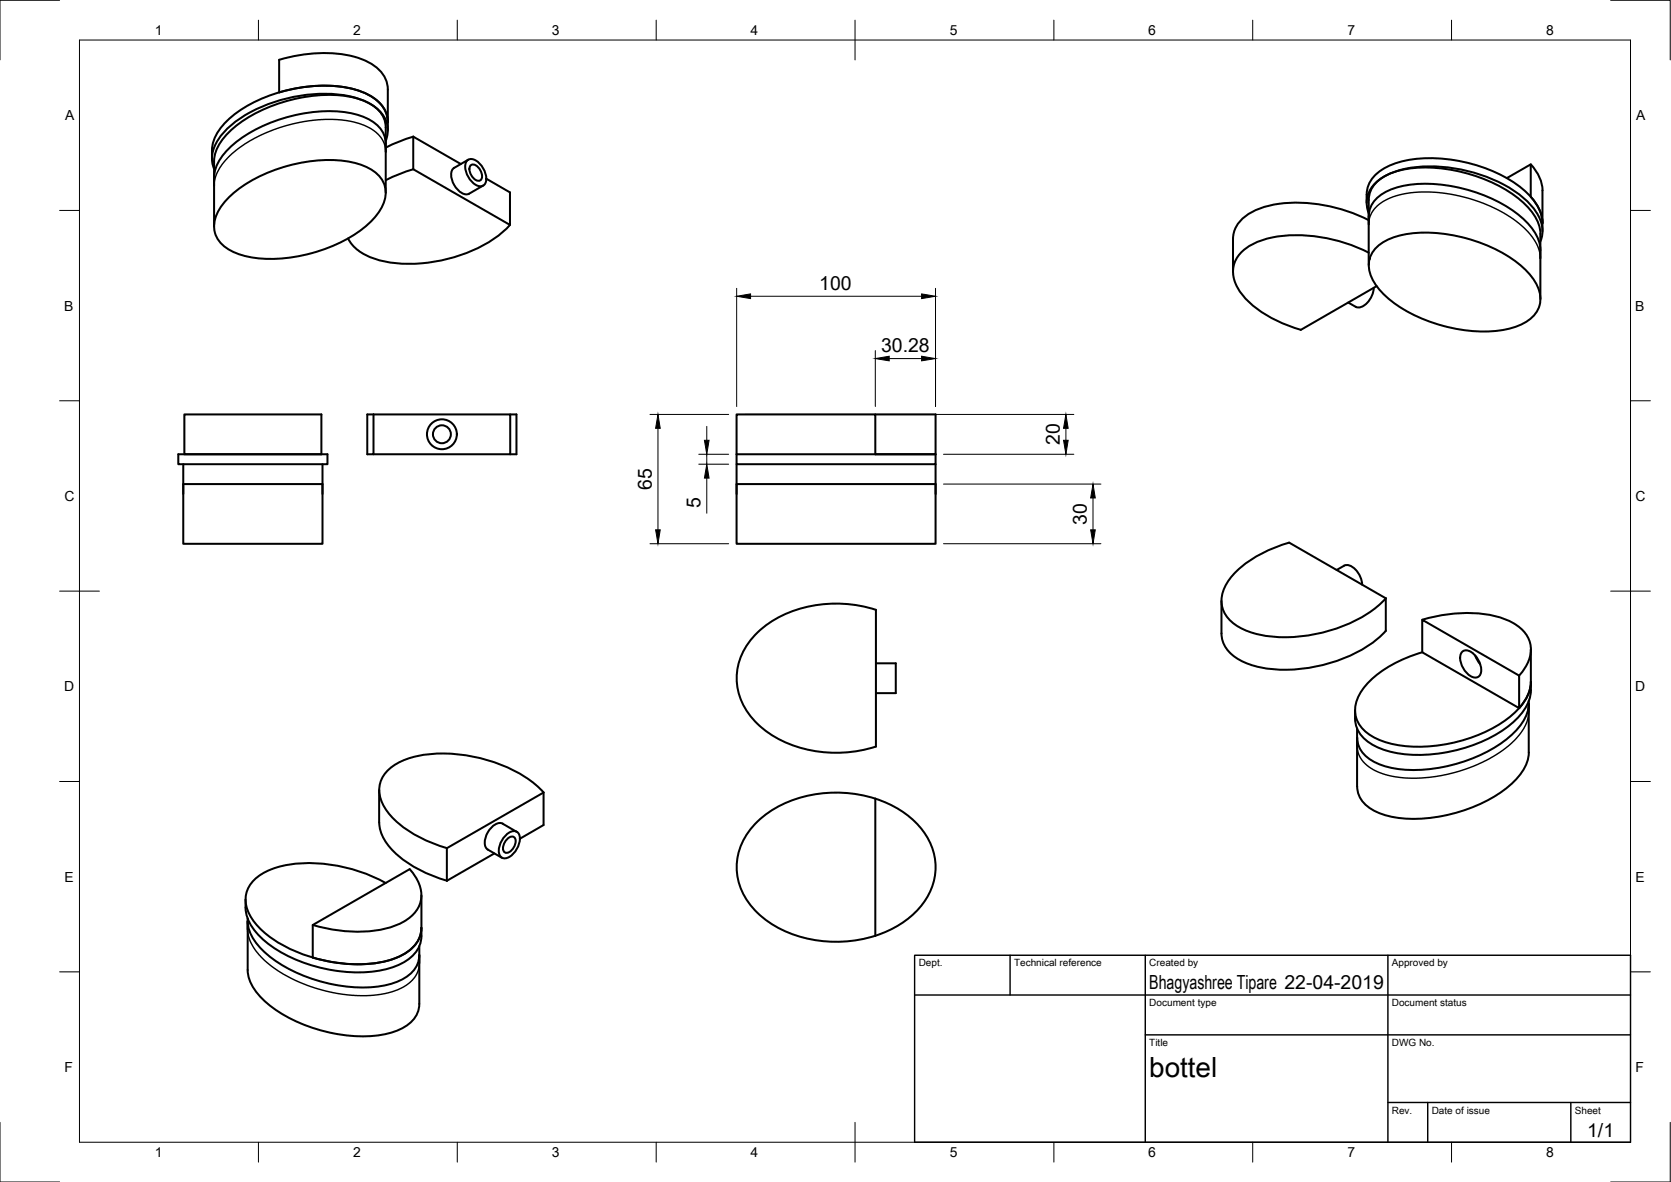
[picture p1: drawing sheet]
<svg xmlns="http://www.w3.org/2000/svg" width="420mm" height="297mm" viewBox="0 0 420 297" stroke-linecap="round" stroke-linejoin="round" font-family="sans-serif">
<!-- layer: Visible -->
<g fill="none" stroke="#000" stroke-width=".51">
<path d="M53.3 37.8v2.1M97 36.1a7.6 7.6 0 0 0-5.7-6.8 31.8 31.8 0 0 0-20 .4 31.2 31.2 0 0 0-15.2 9.2 9.7 9.7 0 0 0-2.3 5.7M97 32a7.6 7.6 0 0 0-5.7-6.7 31.8 31.8 0 0 0-20 .3 31.2 31.2 0 0 0-15.2 9.2 9.7 9.7 0 0 0-2.3 5.7v16.4M97 32v16.4M97 35.4a7.3 7.3 0 0 0-3.7-9.2 26.6 26.6 0 0 0-16.3-2.4 36.8 36.8 0 0 0-19.4 8.1 10.8 10.8 0 0 0-4.3 8.5l.5 2M97.5 32.7v-10.2a7.8 7.8 0 0 0-4.9-6.9 30.2 30.2 0 0 0-19.6-1.3l-2.8 .7v8.2a35.2 35.2 0 0 1 20.2-.4 10.2 10.2 0 0 1 6.9 6.1l.2 1.8a8.3 8.3 0 0 0-5.8-7.3 32 32 0 0 0-20.5-.5 30.2 30.2 0 0 0-15.5 9 9.9 9.9 0 0 0-2.4 5.9M103.9 34.3l-3.2 1.1-3.7 1.7M57.6 49.5a38.4 38.4 0 0 1 26.6-9.3 16.5 16.5 0 0 1 10.9 3.8 6.6 6.6 0 0 1 .7 8.4 26 26 0 0 1-13.4 9.9 35 35 0 0 1-22.2 1.6 8.9 8.9 0 0 1-6.2-5.4 8.5 8.5 0 0 1 2.6-7.9zM103.9 42.5l-3.2 1.1-3.7 1.7M115.9 41.2l-12-6.9v8.2l24.3 14v-8.1l-5.9-3.5M117.6 40.3a2.38 2.38 0 0 1 3.1 .9 4.9 4.9 0 0 1 1.3 4.9 1.82 1.82 0 0 1-2.9 0 5.2 5.2 0 0 1-1.9-5.4zM117.7 40.1l-3.5 2.1a2.87 2.87 0 0 0-.4 3.5 4.5 4.5 0 0 0 3.7 3.1l.5-.1"/>
<path d="M118.2 41.7a1.41 1.41 0 0 1 2.2 .6l.3 .4a1.99 1.99 0 0 1 .1 2.6 2.52 2.52 0 0 1-2.7-2.3zM121.5 46.6l-3.6 2.1M128.2 56.5a34 34 0 0 1-20.6 9.5 27.6 27.6 0 0 1-16-2.1 9.4 9.4 0 0 1-4.1-4M343.6 48.9v2.1M344.1 55.3a38.5 38.5 0 0 0-25.6-3.5 11.7 11.7 0 0 0-7.8 5.4l-.6 1.9-.1 1v8.2M344.2 53.7a7.3 7.3 0 0 1 3.7-9.3 26.6 26.6 0 0 1 16.2-2.3 36.8 36.8 0 0 1 19.5 8.1 10.8 10.8 0 0 1 4.2 8.4l-.5 2M344.2 54.4a7.6 7.6 0 0 1 5.6-6.8 31.8 31.8 0 0 1 20.1 .3 31.2 31.2 0 0 1 15.1 9.2 9.7 9.7 0 0 1 2.3 5.8M378.9 44.8l6-3.5v8.2a10.3 10.3 0 0 1 3 6.5 12.5 12.5 0 0 0-5.8-9.1 38.3 38.3 0 0 0-29.7-6.3 11.3 11.3 0 0 0-8.4 6l-.4 2.3M384.9 41.3a10.3 10.3 0 0 1 3 6.6l-.1 10.2M387.3 58.8v16.3M387.3 58.8a12.5 12.5 0 0 0-5.6-9 38.9 38.9 0 0 0-29-7.2 10.4 10.4 0 0 0-8.1 5.5l-.4 2.2-.1 16.3M339 76l1.9 1.1"/>
<path d="M344.1 63.5a38.3 38.3 0 0 0-25.8-3.4 10.8 10.8 0 0 0-7.9 6 8.6 8.6 0 0 0 2.2 8.3 29.6 29.6 0 0 0 14.5 8.5M345.4 72.3a5.4 5.4 0 0 1-3.6 5l-.9-.2M346.1 62.2a16.5 16.5 0 0 1 10.9-3.7 39.5 39.5 0 0 1 25.4 8.2 11.4 11.4 0 0 1 4.9 8.9 7.3 7.3 0 0 1-5 6.1 29.4 29.4 0 0 1-17.5 .7 34.3 34.3 0 0 1-17.9-9.5 8.9 8.9 0 0 1-2.5-7.8l.4-1.1zM346.1 71.9l-19.1 11M44.8 114.2h37.5v2.5h-37.5zM46.1 116.7v7.4M46.4 104.1h34.4v10.1h-34.4zM81.1 116.7v7.4M92.4 104.1h1.5v10.1h-1.5zM93.9 104.1h34.4v10.1h-34.4M128.3 104.1h1.6v10.1h-1.6M185.2 114.2h50v2.5h-50z"/>
<path d="M185.2 116.7v7.4M220.1 104.1h15.1v10.1h-15.1v-10.1h-34.9v10.1M235.2 116.7v7.4M46.1 121.7h35v15h-35zM185.2 121.7h50v15h-50zM190.5 158.9a30.1 30.1 0 0 1 26.2-6.6l3.5 1v34.3a31.2 31.2 0 0 1-28.5-4.6 15.6 15.6 0 0 1-5.6-17.5 17.3 17.3 0 0 1 4.4-6.6zM307.1 151v8.2a8 8 0 0 0 5.2 7 29.9 29.9 0 0 0 18.6 1.3 32.8 32.8 0 0 0 17.6-9M338 142.2a3.2 3.2 0 0 1 3.6 1.9l.7 1.7 .2 1.1M338 142.2l-1.9 1M348.5 150.3a33.4 33.4 0 0 1-19.6 9.4 28.8 28.8 0 0 1-16.8-1.8 7.7 7.7 0 0 1-4.9-8.2 14 14 0 0 1 6-8.1l2.7-1.8 3-1.5 5.3-1.9 24.2 14v8.1M357.6 155.8l24.4 14v8.2l-24.4-14.1zM357.6 155.7a34.7 34.7 0 0 1 20.6-.2 9.4 9.4 0 0 1 6.6 6.4 9 9 0 0 1-2.8 7.9"/>
<path d="M220.2 166.7h5v7.5h-5M357.6 163.9a28.1 28.1 0 0 0-15.1 9.5 7.4 7.4 0 0 0 2.1 11.4 25.7 25.7 0 0 0 16 2.6 36.2 36.2 0 0 0 20.3-8.3 11.4 11.4 0 0 0 4-7.7 10 10 0 0 1-2.9 6.5M367.7 163.7a2.38 2.38 0 0 1 3.1 .9 4.9 4.9 0 0 1 1.4 5 1.82 1.82 0 0 1-2.9 0 5.2 5.2 0 0 1-1.9-5.5zM370.9 164.7l1.3 2.2M384.4 176.2v12.9a12.5 12.5 0 0 1-5.6 9 38.9 38.9 0 0 1-29 7.1 10.4 10.4 0 0 1-8.2-5.5l-.3-2.1M384.4 176.8a12.5 12.5 0 0 1-5.6 9 38.9 38.9 0 0 1-29 7.1 10.4 10.4 0 0 1-8.2-5.4l-.3-2.2M384.9 163.2v10.2M384.9 173.4a12.5 12.5 0 0 1-5.8 9.2 38.3 38.3 0 0 1-29.7 6.3 11.3 11.3 0 0 1-8.3-6.1l-.3-1.1-.1-3.2M95.3 198.5l.1 8.2a11.7 11.7 0 0 0 4.7 8.3 33.3 33.3 0 0 0 12.3 6.3M136.7 199.2a33.4 33.4 0 0 0-19.6-9.4 28.8 28.8 0 0 0-16.7 1.8 7.7 7.7 0 0 0-4.9 8.2 14 14 0 0 0 5.9 8.1l2.7 1.8 3.1 1.5 5.2 1.9M341.2 183.1v14.5M127 210a2.38 2.38 0 0 1 3.1-.8 4 4 0 0 1-.5 4.8 3.2 3.2 0 0 1-3.2 1.6 2.39 2.39 0 0 1-.8-3.1l.6-1.3z"/>
<path d="M127.6 210.7a1.13 1.13 0 0 1 1.6-.4 1.13 1.13 0 0 1 .4 1.6 2.52 2.52 0 0 1-2.7 2.3 2.53 2.53 0 0 1 .7-3.5zM129.9 209l-3.5-2a2.87 2.87 0 0 0-3.3 1.4 4.5 4.5 0 0 0-.8 4.8l3.9 2.3M130.7 210.8l6-3.5v-8.1l-24.3 14v8.1l11.9-6.8M220.1 200.7v34.5M220.1 200.7a31.2 31.2 0 0 0-28.4 4.7 15.6 15.6 0 0 0-5.6 17.5 21.8 21.8 0 0 0 14.5 12.3 32.8 32.8 0 0 0 19.5 0M220.1 200.7a21.8 21.8 0 0 1 14.1 11.8 15.4 15.4 0 0 1-5.3 17.9 26 26 0 0 1-8.8 4.8M61.7 226v2.1M62.3 230.8v13a12.5 12.5 0 0 0 5.6 8.9 38.9 38.9 0 0 0 29 7.2 10.4 10.4 0 0 0 8.1-5.5l.4-2.1v-14.5M62.3 231.5a12.5 12.5 0 0 0 5.6 9 38.9 38.9 0 0 0 29 7.1 10.4 10.4 0 0 0 8.1-5.5l.4-2.1M97 221.9a38.8 38.8 0 0 0-26-4.3 12.1 12.1 0 0 0-8.6 5.6 8.1 8.1 0 0 0 1.7 8.7 31.3 31.3 0 0 0 17.9 9.6 31.4 31.4 0 0 0 18.6-1.2 8.1 8.1 0 0 0 5.4-7.1 7.8 7.8 0 0 1-4.9 6.8 30.2 30.2 0 0 1-19.6 1.4l-2.9-.8v-8.1l24.4-14.1a8.4 8.4 0 0 1 2.1 9.8 12.8 12.8 0 0 1-8.5 5.3 36.6 36.6 0 0 1-18-1.1M106 225v10.2a8.3 8.3 0 0 1-5.8 7.3 32 32 0 0 1-20.5 .5 30.2 30.2 0 0 1-15.6-9 9.9 9.9 0 0 1-2.4-5.9"/>
<circle cx="111.1" cy="109.1" r="3.8"/>
<circle cx="111.1" cy="109.1" r="2.25"/>
</g>
<!-- layer: Visible Narrow -->
<path d="M97 38.2l-.2-1.7-.9-1.7-1.3-1.5-1.9-1.3-2.4-1-2.9-.7-2.8-.3h-3.7l-3.5 .4-3.9 .8-3.2 .9-3.2 1.2-3 1.4-2.6 1.5-3 2.3-2 2a9.6 9.6 0 0 0-2.7 6.2M344.1 56.4l.3-1.7 .8-1.7 1.2-1.3 1.7-1.3 2.3-1 2.7-.7 2.5-.3 3.7-.2 3.4 .3 3.3 .5 6.1 1.7 2.8 1.2 3.3 1.7 4.1 2.9a12.3 12.3 0 0 1 5 7.6v.8M384.4 178.9l-.2 1.5-.9 2.3a24.4 24.4 0 0 1-12 9.5l-4.5 1.6-5.8 1.3-4.8 .5-2.6-.1-2.9-.3-3.9-1.1-3-1.7-.9-.9-.9-1.2-.5-1.2-.3-1.7M62.3 233.5l.4 2.4a19.5 19.5 0 0 0 9.6 9.5l5.1 2.3 5.7 1.6 5.6 .8h5.4l4.6-.9 2.1-.8 1.6-1 1.3-1.1 .9-1.2 .6-1.4 .2-1.7" fill="none" stroke="#000" stroke-width=".36"/>
<!-- layer: Border -->
<g fill="none" stroke="#000" stroke-width=".25">
<path d="M15 .1h-15v15M20 10.1h390v276.9h-390zM65 5.1v5M115 5.1v5M165 5.1v5M215 5.1v10M265 5.1v5M315 5.1v5M365 5.1v5M405 .1h15v15M15 52.9h5M410 52.9h5"/>
<path d="M15 100.7h5M410 100.7h5M15 148.6h10M405 148.6h10M15 196.4h5M410 196.4h5M15 244.2h5M410 244.2h5M0 282.1v14.9h15M65 287v5M115 287v5M165 287v5"/>
<path d="M215 282.1v9.9M265 287v5M315 287v5M365 287v5M420 282.1v14.9h-15"/>
</g>
<!-- layer: TitleBlock -->
<path d="M230 240.1h180v46.9h-180zM230 250h180M254 240.1v9.9M288 240.1v46.9M349 240.1v46.9M288 260.1h122M349 277.1h61M359 277.1v9.9M395 277.1v9.9" fill="none" stroke="#000" stroke-width=".36"/>
<!-- layer: Dimensions -->
<g fill="none" stroke="#000" stroke-width=".25">
<path d="M185.2 72.5v29.7M188.7 74.5h43M235.2 72.5v29.7M220.1 88.1v14.1M223.6 90.1h8.1M163.4 104.1h19.8M165.4 107.6v25.5M175.7 114.2h7.5M175.7 116.7h7.5M177.7 107.2v3.4M177.7 114.2v2.5M187.2 104.1h82.8"/>
<path d="M237.2 114.2h32.8M268 107.6v3M163.4 136.6h19.8M177.7 120.1v8.9M237.2 136.6h39.6M237.2 121.7h39.6M274.8 125.1v8"/>
</g>
<path d="M185.2 74.5l3.5-.6v1.1zM231.7 73.9l3.5 .6-3.5 .5zM220.1 90.1l3.5-.6v1.2zM231.7 89.5l3.5 .6-3.5 .6zM165.4 104.1l.6 3.5h-1.2zM177.1 110.6h1.2l-.6 3.6zM267.4 110.6h1.2l-.6 3.6zM268 104.1l.6 3.5h-1.2zM164.8 133.1h1.2l-.6 3.5zM177.7 116.7l.6 3.4h-1.2zM274.8 121.7l.6 3.4h-1.2zM274.2 133.1h1.2l-.6 3.5z" fill="#000" stroke="#000" stroke-width=".25"/>
<text font-size="7" x="289" y="270.6">bottel</text>
<g font-size="4.9">
<text x="206" y="72.9">100</text>
<text x="221.6" y="88.5">30.28</text>
<text x="266.4" y="111.8" transform="rotate(-90 266.4 111.8)">20</text>
<text x="163.9" y="123.1" transform="rotate(-90 163.9 123.1)">65</text>
<text x="176.1" y="127.7" transform="rotate(-90 176.1 127.7)">5</text>
<text x="273.3" y="131.9" transform="rotate(-90 273.3 131.9)">30</text>
<text x="289" y="248.5">Bhagyashree Tipare 22-04-2019</text>
<text x="399.1" y="285.7">1/1</text>
</g>
<g font-size="3.5">
<text x="39" y="8.8">1</text>
<text x="88.8" y="8.8">2</text>
<text x="138.8" y="8.8">3</text>
<text x="188.7" y="8.8">4</text>
<text x="238.8" y="8.8">5</text>
<text x="288.7" y="8.8">6</text>
<text x="338.8" y="8.8">7</text>
<text x="388.8" y="8.8">8</text>
<text x="16.4" y="30.2">A</text>
<text x="411.4" y="30.2">A</text>
<text x="16.2" y="78">B</text>
<text x="411.2" y="78">B</text>
<text x="16.2" y="125.9">C</text>
<text x="411.2" y="125.9">C</text>
<text x="16.2" y="173.7">D</text>
<text x="411.2" y="173.7">D</text>
<text x="16.2" y="221.6">E</text>
<text x="411.2" y="221.6">E</text>
<text x="16.2" y="269.4">F</text>
<text x="411.2" y="269.4">F</text>
<text x="39" y="290.8">1</text>
<text x="88.8" y="290.8">2</text>
<text x="138.8" y="290.8">3</text>
<text x="188.7" y="290.8">4</text>
<text x="238.8" y="290.8">5</text>
<text x="288.7" y="290.8">6</text>
<text x="338.8" y="290.8">7</text>
<text x="388.8" y="290.8">8</text>
</g>
<g font-size="2.5">
<text x="231" y="242.9">Dept.</text>
<text x="255" y="242.9">Technical reference</text>
<text x="289" y="242.9">Created by</text>
<text x="350" y="242.9">Approved by</text>
<text x="289" y="252.8">Document type</text>
<text x="350" y="252.8">Document status</text>
<text x="289" y="262.9">Title</text>
<text x="350" y="262.9">DWG No.</text>
<text x="350" y="279.9">Rev.</text>
<text x="360" y="279.9">Date of issue</text>
<text x="396" y="279.9">Sheet</text>
</g>
</svg>
